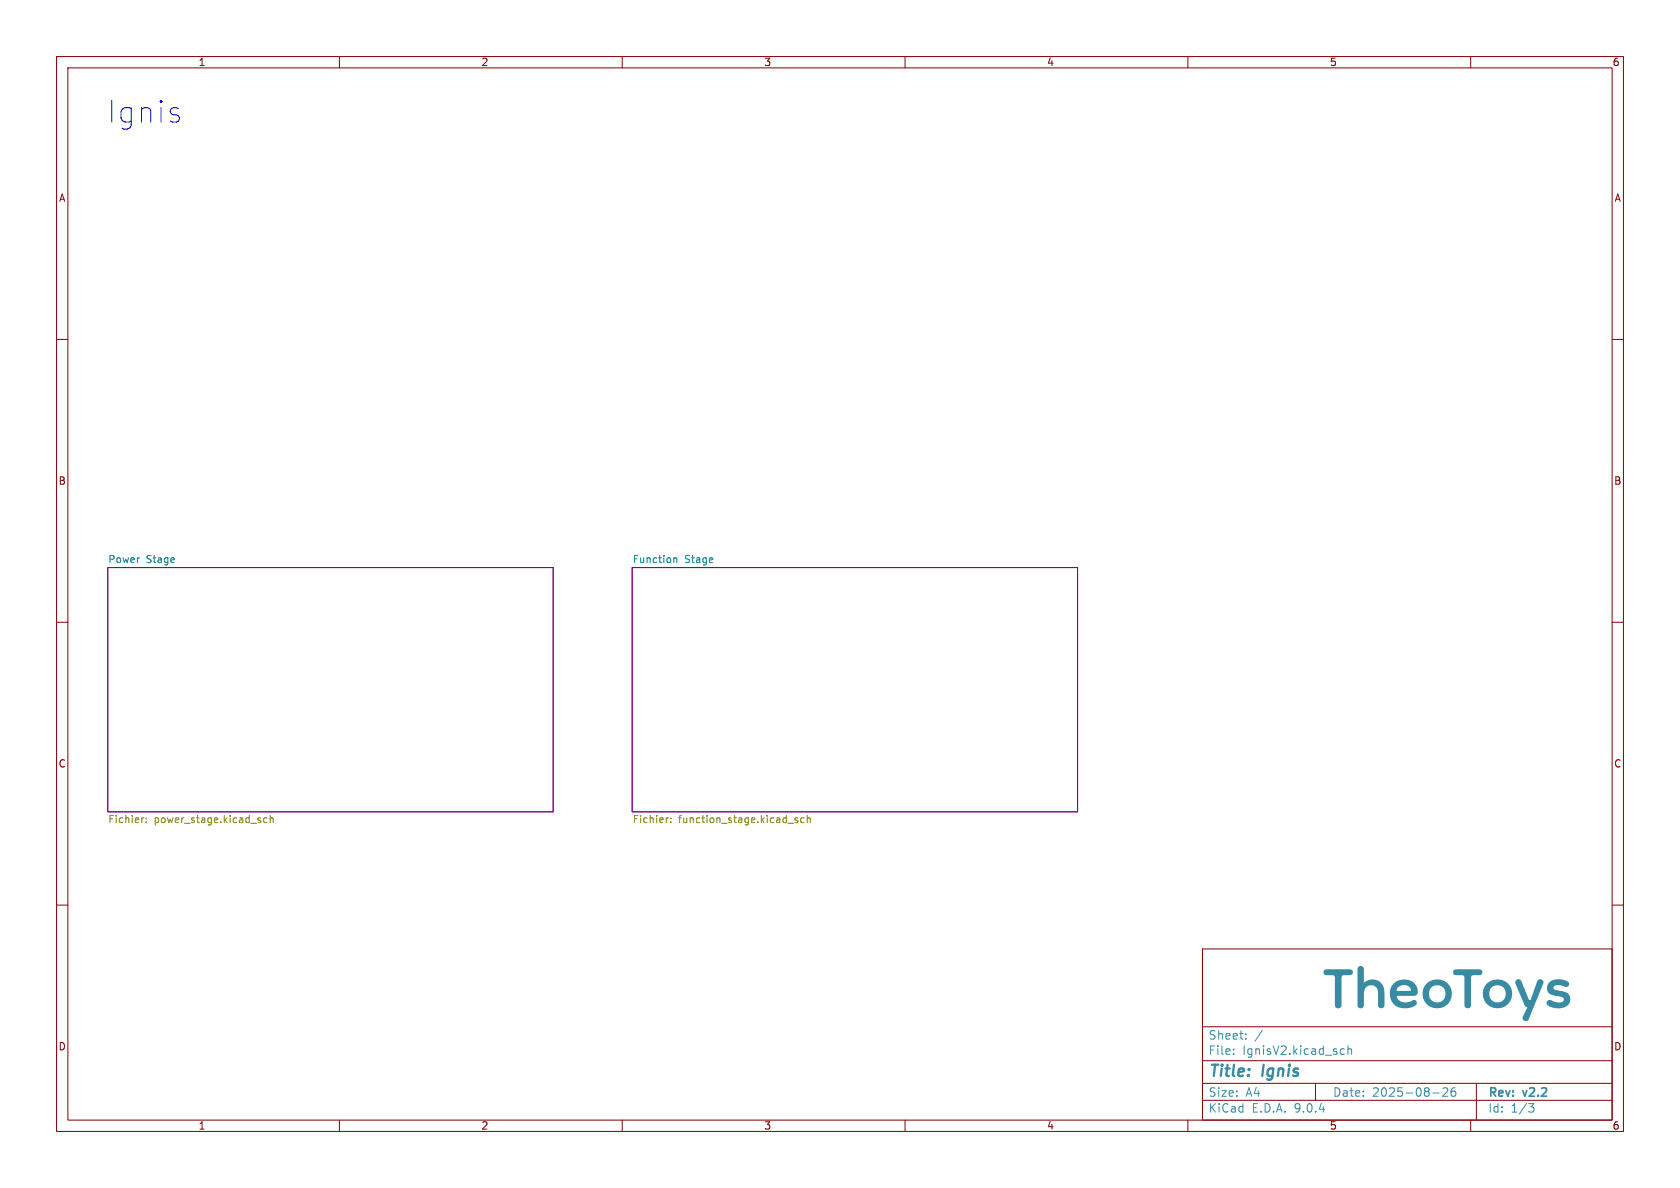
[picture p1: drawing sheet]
<svg xmlns="http://www.w3.org/2000/svg" width="297mm" height="210mm" viewBox="0 0 297 210" stroke-linecap="round" stroke-linejoin="round" font-family="sans-serif">
<path d="M0 0h297v210h-297z" fill="#fff" stroke="#fff" stroke-width=".18"/>
<g fill="none" stroke="#840000" stroke-width=".18">
<path d="M10 10h277v190h-277zM12 12h273v186h-273zM60 10v2M110 10v2M160 10v2M210 10v2M260 10v2M10 60h2M285 60h2M10 110h2M285 110h2M10 160h2"/>
<path d="M212.6 167.7h72.4v30.3h-72.4zM285 160h2M60 198v2M110 198v2M160 198v2M210 198v2M212.6 194.5h72.4M212.6 191.5h72.4M212.6 187.5h72.4M212.6 181.5h72.4M260 198v2M261 191.5v6.5"/>
</g>
<path d="M218.1 186.3v.1M218.1 185.5v.1M220.2 183.6v.1M220.2 182.8v.1M223.2 182.1l-1.3 2M270.2 195.1h1l-.5 .6 .4 .1 .1 .5-.3 .3h-.4" fill="none" stroke="#398ba4" stroke-width=".18"/>
<path d="M19 100.3h78.8v43.2h-78.8zM111.8 100.3h78.7v43.2h-78.7z" fill="none" stroke="#840084" stroke-width=".18"/>
<g fill="none" stroke="#848400" stroke-width=".18">
<path d="M25.4 144.6h-.2M25.9 145.3v.1M25.9 144.6v.2M47.2 144.6h-.4l-.2 .2 .1 .6h.5M47.8 144.7l.1-.1h.3l.1 .8M47.8 144.1v1.3M118.1 144.6h-.2M118.6 145.3v.1M118.6 144.6v.2M141 144.6h-.3l-.2 .2 .1 .1 .4 .2v.3h-.5M142.2 144.6h-.4l-.2 .2 .1 .6h.5M142.7 144.7l.2-.1h.3v.8"/>
<path d="M142.7 144.1v1.3"/>
</g>
<path d="M119.1 98.6v.9M119.1 98.7l.2-.1 .3 .1 .1 .8" fill="none" stroke="#008484" stroke-width=".18"/>
<text font-size="16.7" fill="#398ba4" x="233.8" y="185.3">TheoToy</text>
<text font-size="5.3" fill="#0000c2" x="19" y="21.9">Ignis</text>
<g font-size="2.8" fill="#398ba4">
<text x="213.6" y="190.9">Title:</text>
<text x="223.2" y="190.9">Ignis</text>
</g>
<g font-size="2.1" fill="#398ba4">
<text x="213.6" y="184">Sheet:</text>
<text x="213.6" y="186.7">File:</text>
<text x="219.6" y="186.7">IgnisV2.kicad_sch</text>
<text x="213.6" y="196.9">KiCad</text>
<text x="213.6" y="194.1">Size:</text>
<text x="220.2" y="194.1">A4</text>
<text x="221.3" y="196.9">E.D.A.</text>
<text x="228.9" y="196.9">9.0.4</text>
<text x="235.6" y="194.1">Date:</text>
<text x="242.6" y="194.1">2025-08-26</text>
<text x="263" y="194.3">Rev:</text>
<text x="263" y="196.9">Id:</text>
<text x="267.1" y="196.9">1/3</text>
<text x="269.4" y="194.3">v2.2</text>
</g>
<g font-size="1.8" fill="#840000">
<text x="35" y="11.9">1</text>
<text x="85" y="11.9">2</text>
<text x="135" y="11.9">3</text>
<text x="185" y="11.9">4</text>
<text x="235" y="11.9">5</text>
<text x="285" y="11.9">6</text>
<text x="10.3" y="35.9">A</text>
<text x="285.3" y="35.9">A</text>
<text x="10.3" y="85.9">B</text>
<text x="285.3" y="85.9">B</text>
<text x="10.3" y="135.9">C</text>
<text x="285.3" y="135.9">C</text>
<text x="10.3" y="185.9">D</text>
<text x="285.3" y="185.9">D</text>
<text x="35" y="199.9">1</text>
<text x="85" y="199.9">2</text>
<text x="135" y="199.9">3</text>
<text x="185" y="199.9">4</text>
<text x="235" y="199.9">5</text>
<text x="285" y="199.9">6</text>
</g>
<g font-size="1.8" fill="#008484">
<text x="19" y="99.6">Power</text>
<text x="25.8" y="99.6">Stage</text>
<text x="111.8" y="99.6">Function</text>
<text x="121" y="99.6">Stage</text>
</g>
<g font-size="1.8" fill="#848400">
<text x="19" y="145.8">Fichier:</text>
<text x="27.2" y="145.8">power_stage.kicad_sch</text>
<text x="111.8" y="145.8">Fichier:</text>
<text x="119.9" y="145.8">function_stage.kicad_sch</text>
</g>
</svg>
